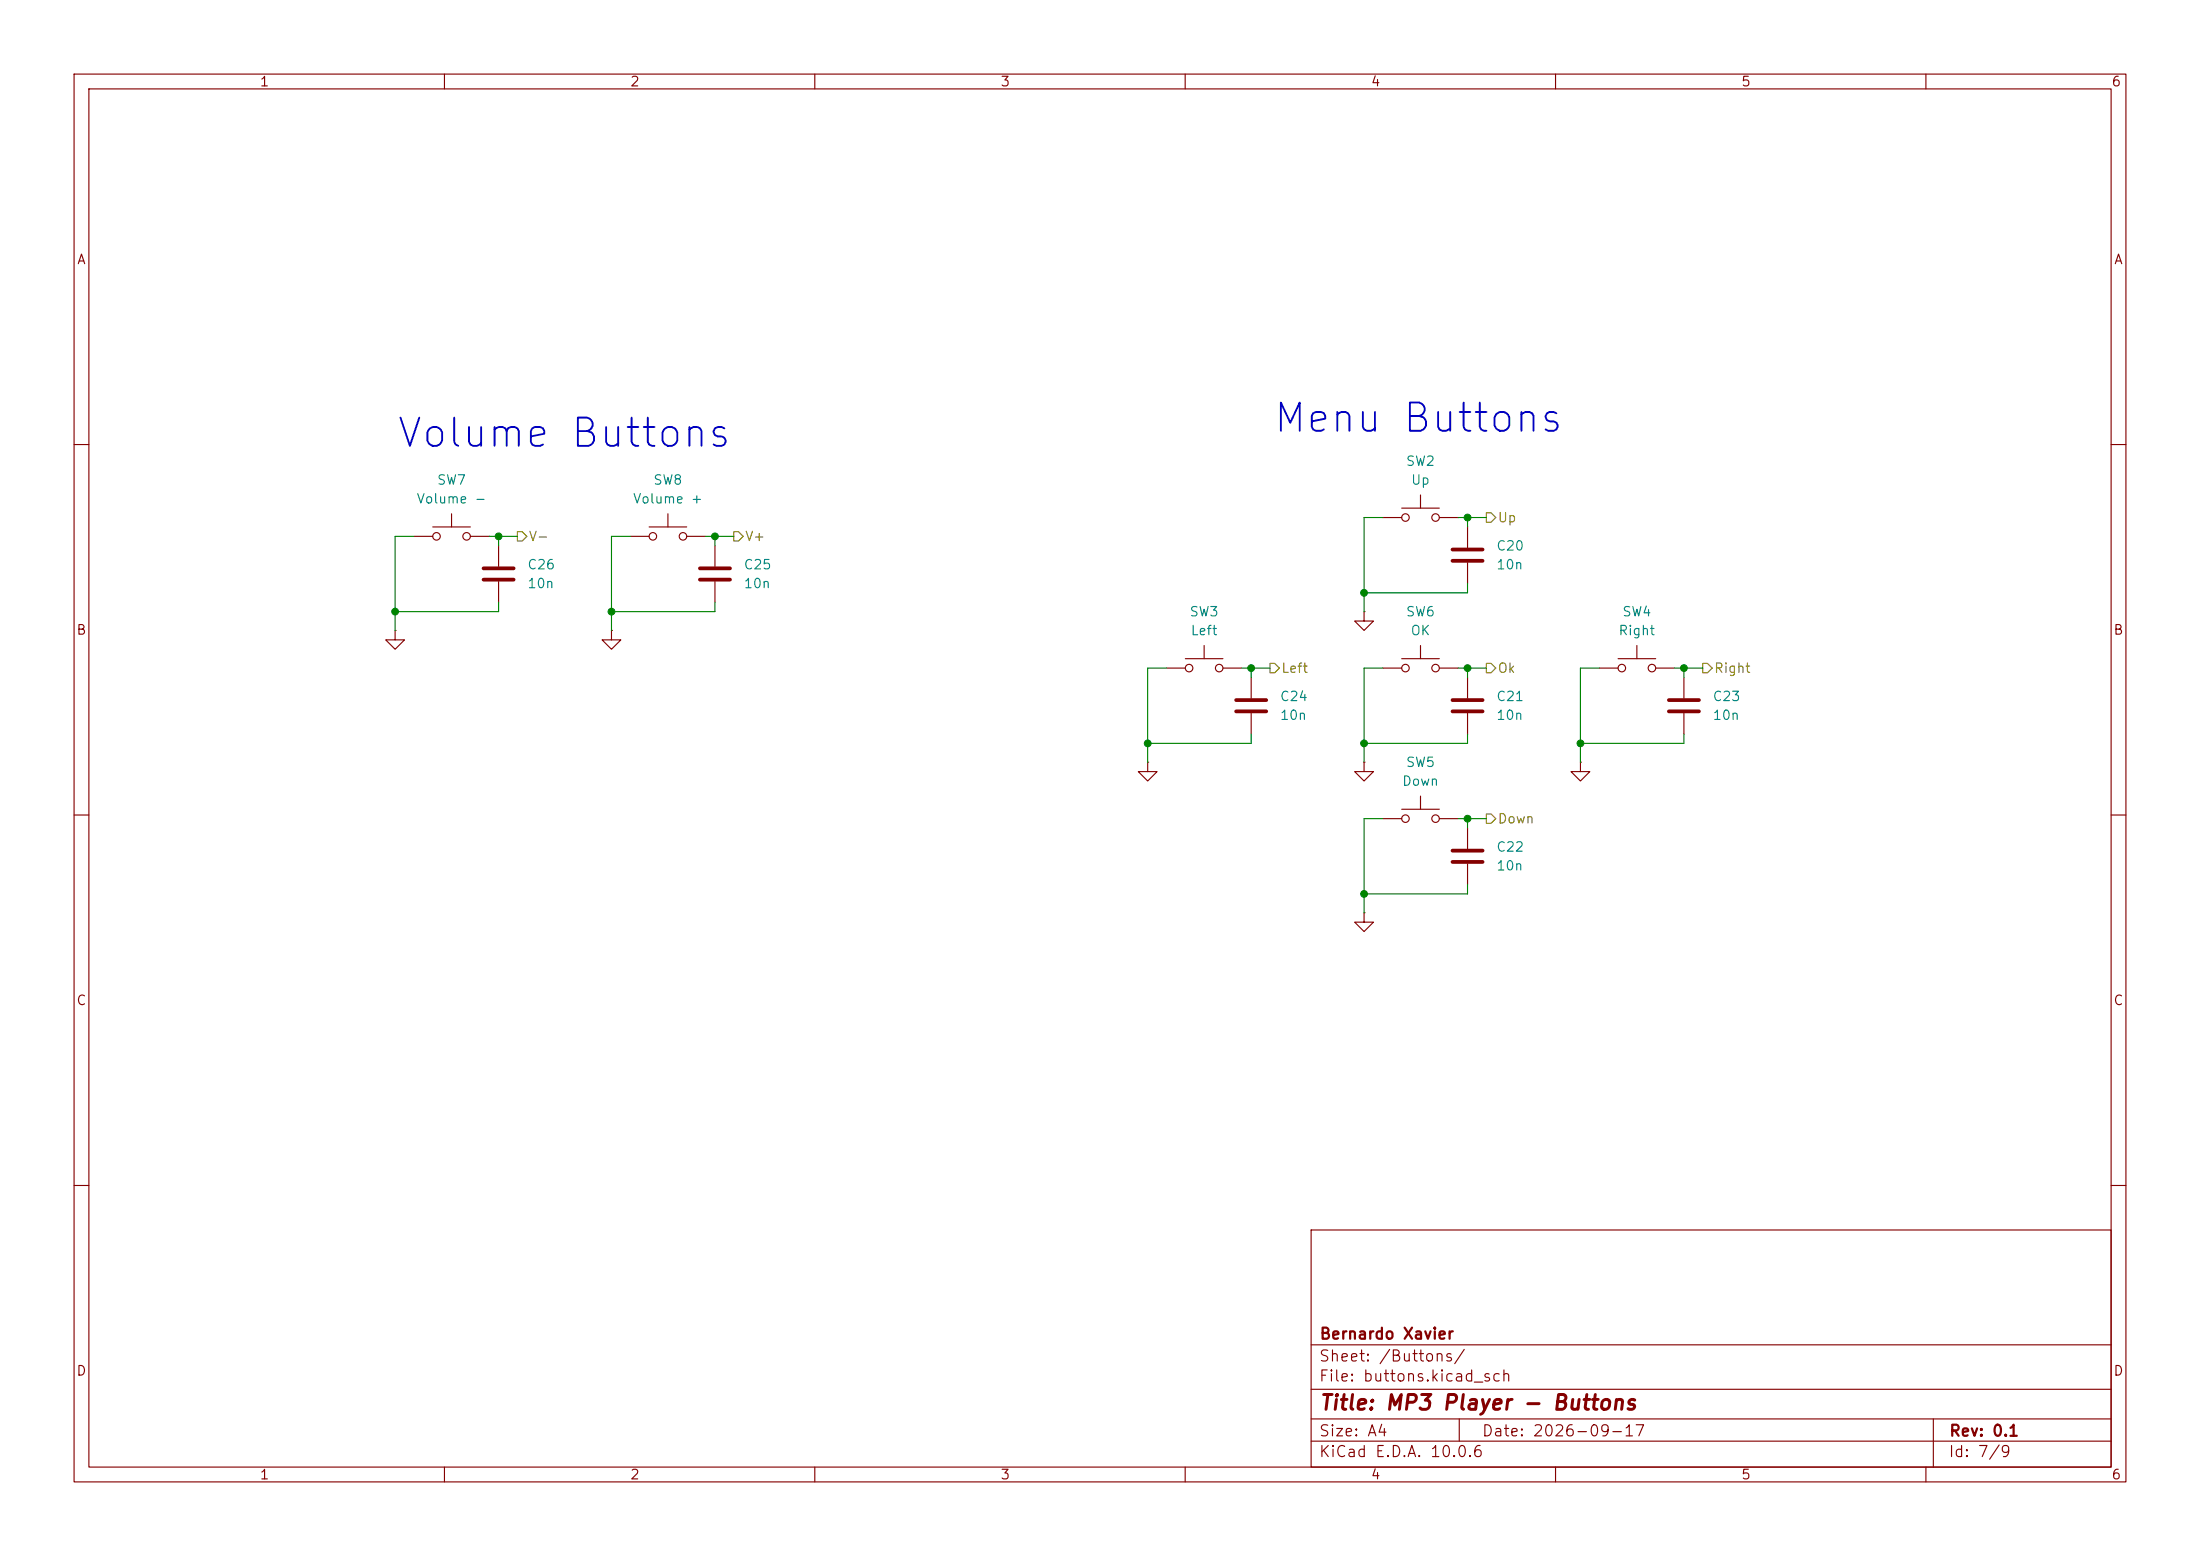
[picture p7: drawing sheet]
<svg xmlns="http://www.w3.org/2000/svg" width="297mm" height="210mm" viewBox="0 0 297 210" stroke-linecap="round" stroke-linejoin="round" font-family="sans-serif">
<g fill="none" stroke="#840000" stroke-width=".15">
<path d="M10 10h277v190h-277zM12 12h273v186h-273zM60 10v2M110 10v2M160 10v2M210 10v2M260 10v2M10 60h2M55.9 72.4h2.5M58.4 71.1h5.1M61 69.3v1.8M63.5 72.4h2.5"/>
<path d="M67.3 73.7v2.8M67.3 78.5v2.8M85.1 72.4h2.5M87.6 71.1h5.1M90.2 69.3v1.8M92.7 72.4h2.5M96.5 73.7v2.8M96.5 78.5v2.8M186.7 69.9h2.5M189.2 68.6h5.1M191.8 66.8v1.8M194.3 69.9h2.5"/>
<path d="M198.1 71.1v2.8M198.1 75.9v2.8M285 60h2M53.3 85.1v1.3h1.3l-1.3 1.2-1.2-1.2h1.2M53.3 85.1h.1M82.5 85.1v1.3h1.3l-1.3 1.2-1.2-1.2h1.2M82.5 85.1h.1M157.5 90.2h2.5M160 88.9h5.1M162.6 87.1v1.8M165.1 90.2h2.5M168.9 91.4v2.8"/>
<path d="M168.9 96.3v2.8M184.1 82.6v1.2h1.3l-1.3 1.3-1.2-1.3h1.2M184.1 82.6h.1M186.7 90.2h2.5M189.2 88.9h5.1M191.8 87.1v1.8M194.3 90.2h2.5M198.1 91.4v2.8M198.1 96.3v2.8M215.9 90.2h2.5M218.4 88.9h5.1M221 87.1v1.8"/>
<path d="M223.5 90.2h2.6M227.3 91.4v2.8M227.3 96.3v2.8M10 110h2M154.9 102.9v1.2h1.3l-1.3 1.3-1.2-1.3h1.2M154.9 102.9h.1M184.1 102.9v1.2h1.3l-1.3 1.3-1.2-1.3h1.2M184.1 102.9h.1M186.7 110.5h2.5M189.2 109.2h5.1M191.8 107.4v1.8M194.3 110.5h2.5"/>
<path d="M198.1 111.8v2.8M198.1 116.6v2.8M213.4 102.9v1.2h1.2l-1.2 1.3-1.3-1.3h1.3M213.4 102.9h.1M285 110h2M184.1 123.2v1.3h1.3l-1.3 1.2-1.2-1.2h1.2M184.1 123.2h.1M10 160h2M177 166h108v32h-108zM285 160h2M60 198v2M110 198v2"/>
<path d="M160 198v2M177 194.5h108M177 191.5h108M177 187.5h108M177 181.5h108M197 191.5v3M210 198v2M260 198v2M261 191.5v6.5"/>
<circle cx="58.9" cy="72.4" r=".51"/>
<circle cx="63" cy="72.4" r=".51"/>
<circle cx="88.1" cy="72.4" r=".51"/>
<circle cx="92.2" cy="72.4" r=".51"/>
<circle cx="189.7" cy="69.9" r=".51"/>
<circle cx="193.8" cy="69.9" r=".51"/>
<circle cx="160.5" cy="90.2" r=".51"/>
<circle cx="164.6" cy="90.2" r=".51"/>
<circle cx="189.7" cy="90.2" r=".51"/>
<circle cx="193.8" cy="90.2" r=".51"/>
<circle cx="218.9" cy="90.2" r=".51"/>
<circle cx="223" cy="90.2" r=".51"/>
<circle cx="189.7" cy="110.5" r=".51"/>
<circle cx="193.8" cy="110.5" r=".51"/>
</g>
<g fill="none" stroke="#840000" stroke-width=".51">
<path d="M65.3 76.7h4M65.3 78.2h4M94.5 76.7h4.1M94.5 78.2h4.1M196.1 74.2h4.1M196.1 75.7h4.1M166.9 94.5h4M166.9 96h4M196.1 94.5h4.1M196.1 96h4.1M225.3 94.5h4.1M225.3 96h4.1"/>
<path d="M196.1 114.8h4.1M196.1 116.3h4.1"/>
</g>
<path d="M69.8 71.8h.7l.6 .6-.6 .6h-.7zM99.1 71.8h.6l.6 .6-.6 .6h-.6zM200.7 69.2h.6l.6 .7-.6 .6h-.6zM171.4 89.5h.7l.6 .7-.6 .6h-.7zM200.7 89.5h.6l.6 .7-.6 .6h-.6zM229.9 89.5h.6l.6 .7-.6 .6h-.6zM200.7 109.9h.6l.6 .6-.6 .6h-.6z" fill="none" stroke="#848400" stroke-width=".15"/>
<g fill="none" stroke="#008400" stroke-width=".15">
<path d="M55.9 72.4h-2.6v12.7M66 72.4h3.8M67.3 72.4v1.3M85.1 72.4h-2.6v12.7M95.2 72.4h3.9M96.5 72.4v1.3M186.7 69.9h-2.6v12.7M196.8 69.9h3.9M198.1 69.9v1.2M198.1 78.7v1.3h-14M67.3 81.3v1.3h-14M96.5 81.3v1.3h-14"/>
<path d="M157.5 90.2h-2.6v12.7M167.6 90.2h3.8M168.9 90.2v1.2M168.9 99.1v1.2h-14M186.7 90.2h-2.6v12.7M196.8 90.2h3.9M198.1 90.2v1.2M198.1 99.1v1.2h-14M215.9 90.2h-2.5v12.7M226.1 90.2h3.8M227.3 90.2v1.2M227.3 99.1v1.2h-13.9"/>
<path d="M186.7 110.5h-2.6v12.7M196.8 110.5h3.9M198.1 110.5v1.3M198.1 119.4v1.3h-14"/>
</g>
<g fill="#008400" stroke="#008400" stroke-width=".14">
<circle cx="96.5" cy="72.4" r=".46"/>
<circle cx="184.1" cy="100.3" r=".46"/>
<circle cx="67.3" cy="72.4" r=".46"/>
<circle cx="154.9" cy="100.3" r=".46"/>
<circle cx="82.5" cy="82.6" r=".46"/>
<circle cx="53.3" cy="82.6" r=".46"/>
<circle cx="168.9" cy="90.2" r=".46"/>
<circle cx="184.1" cy="120.7" r=".46"/>
<circle cx="198.1" cy="110.5" r=".46"/>
<circle cx="227.3" cy="90.2" r=".46"/>
<circle cx="213.4" cy="100.3" r=".46"/>
<circle cx="198.1" cy="90.2" r=".46"/>
<circle cx="198.1" cy="69.9" r=".46"/>
<circle cx="184.1" cy="80" r=".46"/>
</g>
<g font-size="3.8" fill="#0000c2">
<text x="171.6" y="59.3">Menu Buttons</text>
<text x="53.3" y="61.3">Volume Buttons</text>
</g>
<text font-size="2" fill="#840000" x="178" y="190.8">Title: MP3 Player - Buttons</text>
<g font-size="1.5" fill="#840000">
<text x="178" y="184.1">Sheet: /Buttons/</text>
<text x="178" y="181.1">Bernardo Xavier</text>
<text x="178" y="186.8">File: buttons.kicad_sch</text>
<text x="178" y="197">KiCad E.D.A. 10.0.6</text>
<text x="178" y="194.2">Size: A4</text>
<text x="200" y="194.2">Date: 2026-09-17</text>
<text x="263" y="197">Id: 7/9</text>
<text x="263" y="194.2">Rev: 0.1</text>
</g>
<g font-size="1.3" fill="#840000">
<text x="35" y="12">1</text>
<text x="85" y="12">2</text>
<text x="135" y="12">3</text>
<text x="185" y="12">4</text>
<text x="235" y="12">5</text>
<text x="285" y="12">6</text>
<text x="10.3" y="36">A</text>
<text x="285.3" y="36">A</text>
<text x="10.2" y="86">B</text>
<text x="285.2" y="86">B</text>
<text x="10.2" y="136">C</text>
<text x="285.2" y="136">C</text>
<text x="10.2" y="186">D</text>
<text x="285.2" y="186">D</text>
<text x="35" y="200">1</text>
<text x="85" y="200">2</text>
<text x="135" y="200">3</text>
<text x="185" y="200">4</text>
<text x="235" y="200">5</text>
<text x="285" y="200">6</text>
</g>
<g font-size="1.3" fill="#008484">
<text x="58.9" y="65.7">SW7</text>
<text x="88.1" y="65.7">SW8</text>
<text x="189.7" y="63.2">SW2</text>
<text x="190.4" y="65.7">Up</text>
<text x="56.1" y="68.3">Volume -</text>
<text x="85.4" y="68.3">Volume +</text>
<text x="71.1" y="77.2">C26</text>
<text x="100.3" y="77.2">C25</text>
<text x="201.9" y="74.6">C20</text>
<text x="201.9" y="77.2">10n</text>
<text x="71.1" y="79.7">10n</text>
<text x="100.3" y="79.7">10n</text>
<text x="160.5" y="83.5">SW3</text>
<text x="189.7" y="83.5">SW6</text>
<text x="218.9" y="83.5">SW4</text>
<text x="160.6" y="86.1">Left</text>
<text x="190.3" y="86.1">OK</text>
<text x="218.4" y="86.1">Right</text>
<text x="172.7" y="94.9">C24</text>
<text x="201.9" y="94.9">C21</text>
<text x="231.1" y="94.9">C23</text>
<text x="172.7" y="97.5">10n</text>
<text x="201.9" y="97.5">10n</text>
<text x="231.1" y="97.5">10n</text>
<text x="189.2" y="106.4">Down</text>
<text x="189.7" y="103.8">SW5</text>
<text x="201.9" y="115.3">C22</text>
<text x="201.9" y="117.8">10n</text>
</g>
<g font-size="1.3" fill="#848400">
<text x="202.1" y="70.8">Up</text>
<text x="71.3" y="73.4">V-</text>
<text x="100.5" y="73.4">V+</text>
<text x="172.9" y="91.1">Left</text>
<text x="202.1" y="91.1">Ok</text>
<text x="231.3" y="91.1">Right</text>
<text x="202.1" y="111.5">Down</text>
</g>
</svg>
